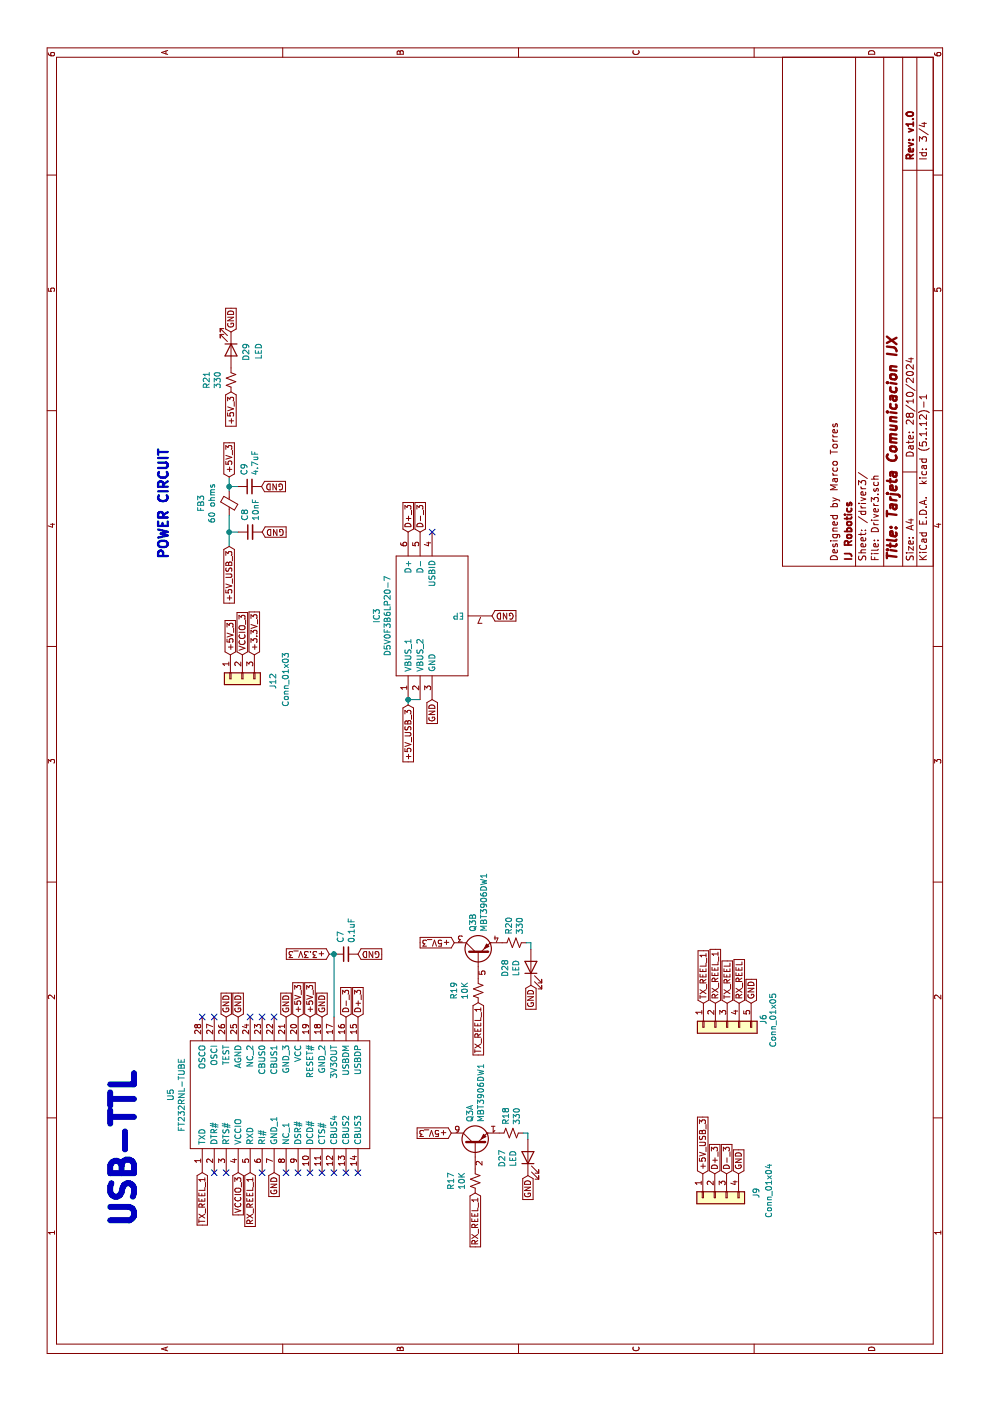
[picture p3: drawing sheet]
EESchema Schematic File Version 4
EELAYER 30 0
EELAYER END
$Descr A4 11693 8268
encoding utf-8
Sheet 3 4
Title "Tarjeta Comunicacion IJX"
Date "28/10/2024"
Rev "v1.0"
Comp "IJ Robotics"
Comment1 "Designed by Marco Torres"
Comment2 ""
Comment3 ""
Comment4 ""
$EndDescr
$Comp
L Transistor_BJT:MBT3906DW1 Q3
U 1 1
P 2135 3970
F 0 "Q3" H 2325 4016 50  0000 L CNN
F 1 "MBT3906DW1" H 2325 3925 50  0000 L CNN
F 2 "Package_TO_SOT_SMD:SOT-363_SC-70-6" H 2335 4070 50  0001 C CNN
F 3 "http://www.onsemi.com/pub_link/Collateral/MBT3906DW1T1-D.PDF" H 2135 3970 50  0001 C CNN
	1    2135 3970
	1    0    0    -1  
$EndComp
$Comp
L Device:R_Small_US R17
U 1 1
P 1835 3970
F 0 "R17" V 1630 3970 50  0000 C CNN
F 1 "10K" V 1721 3970 50  0000 C CNN
F 2 "Resistor_SMD:R_0603_1608Metric" H 1835 3970 50  0001 C CNN
F 3 "~" H 1835 3970 50  0001 C CNN
	1    1835 3970
	0    1    1    0   
$EndComp
Text GLabel 2235 3770 1    50   Input ~ 0
+5V_3
$Comp
L Device:R_Small_US R18
U 1 1
P 2235 4270
F 0 "R18" H 2303 4316 50  0000 L CNN
F 1 "330" H 2303 4225 50  0000 L CNN
F 2 "Resistor_SMD:R_0603_1608Metric" H 2235 4270 50  0001 C CNN
F 3 "~" H 2235 4270 50  0001 C CNN
	1    2235 4270
	1    0    0    -1  
$EndComp
$Comp
L Device:LED D27
U 1 1
P 2030 4410
F 0 "D27" H 2023 4627 50  0000 C CNN
F 1 "LED" H 2023 4536 50  0000 C CNN
F 2 "LED_SMD:LED_1206_3216Metric" H 2030 4410 50  0001 C CNN
F 3 "~" H 2030 4410 50  0001 C CNN
F 4 "150120YS75000" H 2030 4410 50  0001 C CNN "Part No."
	1    2030 4410
	1    0    0    -1  
$EndComp
Wire Wire Line
	2180 4410 2235 4410
Wire Wire Line
	2235 4410 2235 4370
Text GLabel 1880 4410 0    50   Input ~ 0
GND
Text GLabel 3825 3795 1    50   Input ~ 0
+5V_3
$Comp
L Device:R_Small_US R20
U 1 1
P 3825 4295
F 0 "R20" H 3893 4341 50  0000 L CNN
F 1 "330" H 3893 4250 50  0000 L CNN
F 2 "Resistor_SMD:R_0603_1608Metric" H 3825 4295 50  0001 C CNN
F 3 "~" H 3825 4295 50  0001 C CNN
	1    3825 4295
	1    0    0    -1  
$EndComp
$Comp
L Device:LED D28
U 1 1
P 3620 4435
F 0 "D28" H 3613 4652 50  0000 C CNN
F 1 "LED" H 3613 4561 50  0000 C CNN
F 2 "LED_SMD:LED_1206_3216Metric" H 3620 4435 50  0001 C CNN
F 3 "~" H 3620 4435 50  0001 C CNN
F 4 "150120YS75000" H 3620 4435 50  0001 C CNN "Part No."
	1    3620 4435
	1    0    0    -1  
$EndComp
Wire Wire Line
	3770 4435 3825 4435
Wire Wire Line
	3825 4435 3825 4395
Text GLabel 3470 4435 0    50   Input ~ 0
GND
$Comp
L Device:R_Small_US R21
U 1 1
P 8525 1930
F 0 "R21" V 8320 1930 50  0000 C CNN
F 1 "330" V 8411 1930 50  0000 C CNN
F 2 "Resistor_SMD:R_0603_1608Metric" H 8525 1930 50  0001 C CNN
F 3 "~" H 8525 1930 50  0001 C CNN
	1    8525 1930
	0    1    1    0   
$EndComp
$Comp
L Device:LED D29
U 1 1
P 8775 1930
F 0 "D29" H 8790 2060 50  0000 C CNN
F 1 "LED" H 8785 2165 50  0000 C CNN
F 2 "LED_SMD:LED_1206_3216Metric" H 8775 1930 50  0001 C CNN
F 3 "~" H 8775 1930 50  0001 C CNN
F 4 "150120GS75000" H 8775 1930 50  0001 C CNN "Part No."
	1    8775 1930
	-1   0    0    1   
$EndComp
Text GLabel 8925 1930 2    50   Input ~ 0
GND
Text GLabel 3320 5875 2    50   Input ~ 0
TX_REEL_1
Text GLabel 3320 5975 2    50   Input ~ 0
RX_REEL_1
$Comp
L Connector_Generic:Conn_01x04 J9
U 1 1
P 1695 5970
F 0 "J9" H 1655 5625 50  0000 C CNN
F 1 "Conn_01x04" H 1635 5520 50  0000 C CNN
F 2 "Tarjeta_rs232_485_v1:530470410" H 1695 5970 50  0001 C CNN
F 3 "~" H 1695 5970 50  0001 C CNN
F 4 "53047-0410" H 1695 5970 50  0001 C CNN "Part No."
	1    1695 5970
	-1   0    0    -1  
$EndComp
Text GLabel 8425 1930 0    50   Input ~ 0
+5V_3
Text GLabel 1895 5870 2    50   Input ~ 0
+5V_USB_3
Text GLabel 1895 6170 2    50   Input ~ 0
GND
$Comp
L Device:Ferrite_Bead_Small FB3
U 1 1
P 7495 1915
F 0 "FB3" V 7258 1915 50  0000 C CNN
F 1 "60 ohms" V 7349 1915 50  0000 C CNN
F 2 "Resistor_SMD:R_0603_1608Metric" V 7425 1915 50  0001 C CNN
F 3 "~" H 7495 1915 50  0001 C CNN
F 4 "BLM18BB600SH1D" V 7495 1915 50  0001 C CNN "Part No."
	1    7495 1915
	0    1    1    0   
$EndComp
Text GLabel 7135 1915 0    50   Input ~ 0
+5V_USB_3
Text GLabel 7715 1915 2    50   Input ~ 0
+5V_3
Wire Wire Line
	7595 1915 7635 1915
$Comp
L Device:C_Small C9
U 1 1
P 7635 2085
F 0 "C9" H 7727 2131 50  0000 L CNN
F 1 "4.7uF" H 7727 2040 50  0000 L CNN
F 2 "Capacitor_SMD:C_0603_1608Metric" H 7635 2085 50  0001 C CNN
F 3 "~" H 7635 2085 50  0001 C CNN
F 4 "CC0603KRX5R8BB475" H 7635 2085 50  0001 C CNN "Part No."
	1    7635 2085
	1    0    0    -1  
$EndComp
Wire Wire Line
	7635 1985 7635 1915
Connection ~ 7635 1915
Wire Wire Line
	7635 1915 7715 1915
Text GLabel 7635 2185 3    50   Input ~ 0
GND
$Comp
L Device:C_Small C8
U 1 1
P 7255 2090
F 0 "C8" H 7347 2136 50  0000 L CNN
F 1 "10nF" H 7347 2045 50  0000 L CNN
F 2 "Capacitor_SMD:C_0603_1608Metric" H 7255 2090 50  0001 C CNN
F 3 "~" H 7255 2090 50  0001 C CNN
F 4 "C0603C103J5RACTU" H 7255 2090 50  0001 C CNN "Part No."
	1    7255 2090
	1    0    0    -1  
$EndComp
Wire Wire Line
	7255 1990 7255 1915
Wire Wire Line
	7135 1915 7255 1915
Connection ~ 7255 1915
Wire Wire Line
	7255 1915 7395 1915
Text GLabel 7255 2190 3    50   Input ~ 0
GND
$Comp
L comp_tarjeta:FT232RNL-TUBE U5
U 1 1
P 1905 1690
F 0 "U5" H 2555 1955 50  0000 C CNN
F 1 "FT232RNL-TUBE" H 2555 1864 50  0000 C CNN
F 2 "Tarjeta_rs232_485_v1:FT232RNL-TUBE" H 3055 1790 50  0001 L CNN
F 3 "https://ftdichip.com/wp-content/uploads/2023/03/DS_FT232RN.pdf" H 3055 1690 50  0001 L CNN
F 4 "FT232RNL-TUBE" H 3055 1090 50  0001 L CNN "Part No."
	1    1905 1690
	1    0    0    -1  
$EndComp
Text GLabel 3205 2490 2    50   Input ~ 0
+5V_3
Text GLabel 1905 2290 0    50   Input ~ 0
GND
Text GLabel 3205 2690 2    50   Input ~ 0
GND
Text GLabel 3205 2390 2    50   Input ~ 0
GND
Text GLabel 3205 2990 2    50   Input ~ 0
D+_3
Text GLabel 3205 2890 2    50   Input ~ 0
D-_3
Text GLabel 3205 1990 2    50   Input ~ 0
GND
Text GLabel 3205 1890 2    50   Input ~ 0
GND
Text GLabel 3205 2590 2    50   Input ~ 0
+5V_3
NoConn ~ 3205 1690
NoConn ~ 3205 1790
NoConn ~ 3205 2090
NoConn ~ 3205 2190
NoConn ~ 3205 2290
NoConn ~ 1905 2990
NoConn ~ 1905 2890
NoConn ~ 1905 2790
NoConn ~ 1905 1790
NoConn ~ 1905 1890
NoConn ~ 1905 2190
NoConn ~ 1905 2390
NoConn ~ 1905 2490
NoConn ~ 1905 2590
NoConn ~ 1905 2690
$Comp
L Device:C_Small C7
U 1 1
P 3730 2890
F 0 "C7" H 3822 2936 50  0000 L CNN
F 1 "0.1uF" H 3822 2845 50  0000 L CNN
F 2 "Capacitor_SMD:C_0603_1608Metric" H 3730 2890 50  0001 C CNN
F 3 "~" H 3730 2890 50  0001 C CNN
F 4 "C0603C104M4RACAUTO" H 3730 2890 50  0001 C CNN "Part No."
	1    3730 2890
	1    0    0    -1  
$EndComp
Text GLabel 3730 2990 3    50   Input ~ 0
GND
Wire Wire Line
	3205 2790 3730 2790
Text GLabel 3730 2750 1    50   Input ~ 0
+3.3V_3
Wire Wire Line
	3730 2750 3730 2790
Connection ~ 3730 2790
Text GLabel 1905 1990 0    50   Input ~ 0
VCCIO_3
$Comp
L Transistor_BJT:MBT3906DW1 Q3
U 2 1
P 3725 3995
F 0 "Q3" H 3915 4041 50  0000 L CNN
F 1 "MBT3906DW1" H 3915 3950 50  0000 L CNN
F 2 "Package_TO_SOT_SMD:SOT-363_SC-70-6" H 3925 4095 50  0001 C CNN
F 3 "http://www.onsemi.com/pub_link/Collateral/MBT3906DW1T1-D.PDF" H 3725 3995 50  0001 C CNN
	2    3725 3995
	1    0    0    -1  
$EndComp
Text Notes 1435 1155 0    197  ~ 39
USB-TTL
$Comp
L Device:R_Small_US R19
U 1 1
P 3425 3995
F 0 "R19" V 3220 3995 50  0000 C CNN
F 1 "10K" V 3311 3995 50  0000 C CNN
F 2 "Resistor_SMD:R_0603_1608Metric" H 3425 3995 50  0001 C CNN
F 3 "~" H 3425 3995 50  0001 C CNN
	1    3425 3995
	0    1    1    0   
$EndComp
Text GLabel 1895 6070 2    50   Input ~ 0
D-_3
Text GLabel 1895 5970 2    50   Input ~ 0
D+_3
$Comp
L Connector_Generic:Conn_01x03 J12
U 1 1
P 6030 2025
F 0 "J12" H 5980 1770 50  0000 L CNN
F 1 "Conn_01x03" H 5805 1665 50  0000 L CNN
F 2 "Tarjeta_rs232_485_v1:JUMPER 3POS" H 6030 2025 50  0001 C CNN
F 3 "~" H 6030 2025 50  0001 C CNN
F 4 "62000311121" H 6030 2025 50  0001 C CNN "Part No."
	1    6030 2025
	-1   0    0    -1  
$EndComp
Text GLabel 6230 2125 2    50   Input ~ 0
+3.3V_3
Text GLabel 6230 1925 2    50   Input ~ 0
+5V_3
Text GLabel 6230 2025 2    50   Input ~ 0
VCCIO_3
$Comp
L comp_tarjeta:D5V0F3B6LP20-7 IC3
U 1 1
P 5855 3410
F 0 "IC3" H 6555 3675 50  0000 C CNN
F 1 "D5V0F3B6LP20-7" H 6555 3584 50  0000 C CNN
F 2 "Tarjeta_rs232_485_v1:D5V0F3B6LP20-7" H 7105 3510 50  0001 L CNN
F 3 "https://www.diodes.com//assets/Datasheets/D5V0F3B6LP20.pdf" H 7105 3410 50  0001 L CNN
F 4 "D5V0F3B6LP20-7" H 7105 2810 50  0001 L CNN "Part No."
	1    5855 3410
	1    0    0    -1  
$EndComp
Text GLabel 5855 3610 0    50   Input ~ 0
GND
Text GLabel 6555 4110 3    50   Input ~ 0
GND
Text GLabel 5810 3410 0    50   Input ~ 0
+5V_USB_3
Text GLabel 7255 3410 2    50   Input ~ 0
D+_3
Text GLabel 7255 3510 2    50   Input ~ 0
D-_3
NoConn ~ 7255 3610
Wire Wire Line
	5855 3510 5855 3410
Wire Wire Line
	5810 3410 5855 3410
Connection ~ 5855 3410
Text Notes 7025 1420 0    79   ~ 16
POWER CIRCUIT\n
Text GLabel 1905 1690 0    50   Input ~ 0
TX_REEL_1
Text GLabel 1905 2090 0    50   Input ~ 0
RX_REEL_1
Text GLabel 1735 3970 0    50   Input ~ 0
RX_REEL_1
Text GLabel 3325 3995 0    50   Input ~ 0
TX_REEL_1
$Comp
L Connector_Generic:Conn_01x05 J6
U 1 1
P 3120 6075
F 0 "J6" H 3055 5775 50  0000 C CNN
F 1 "Conn_01x05" H 3060 5695 50  0000 C CNN
F 2 "Tarjeta_rs232_485_v1:2-644486-5" H 3120 6075 50  0001 C CNN
F 3 "~" H 3120 6075 50  0001 C CNN
F 4 "2-644486-5" H 3120 6075 50  0001 C CNN "Part No."
	1    3120 6075
	-1   0    0    -1  
$EndComp
Text GLabel 3320 6075 2    50   Input ~ 0
TX_REEL
Text GLabel 3320 6175 2    50   Input ~ 0
RX_REEL
Text GLabel 3320 6275 2    50   Input ~ 0
GND
$EndSCHEMATC
